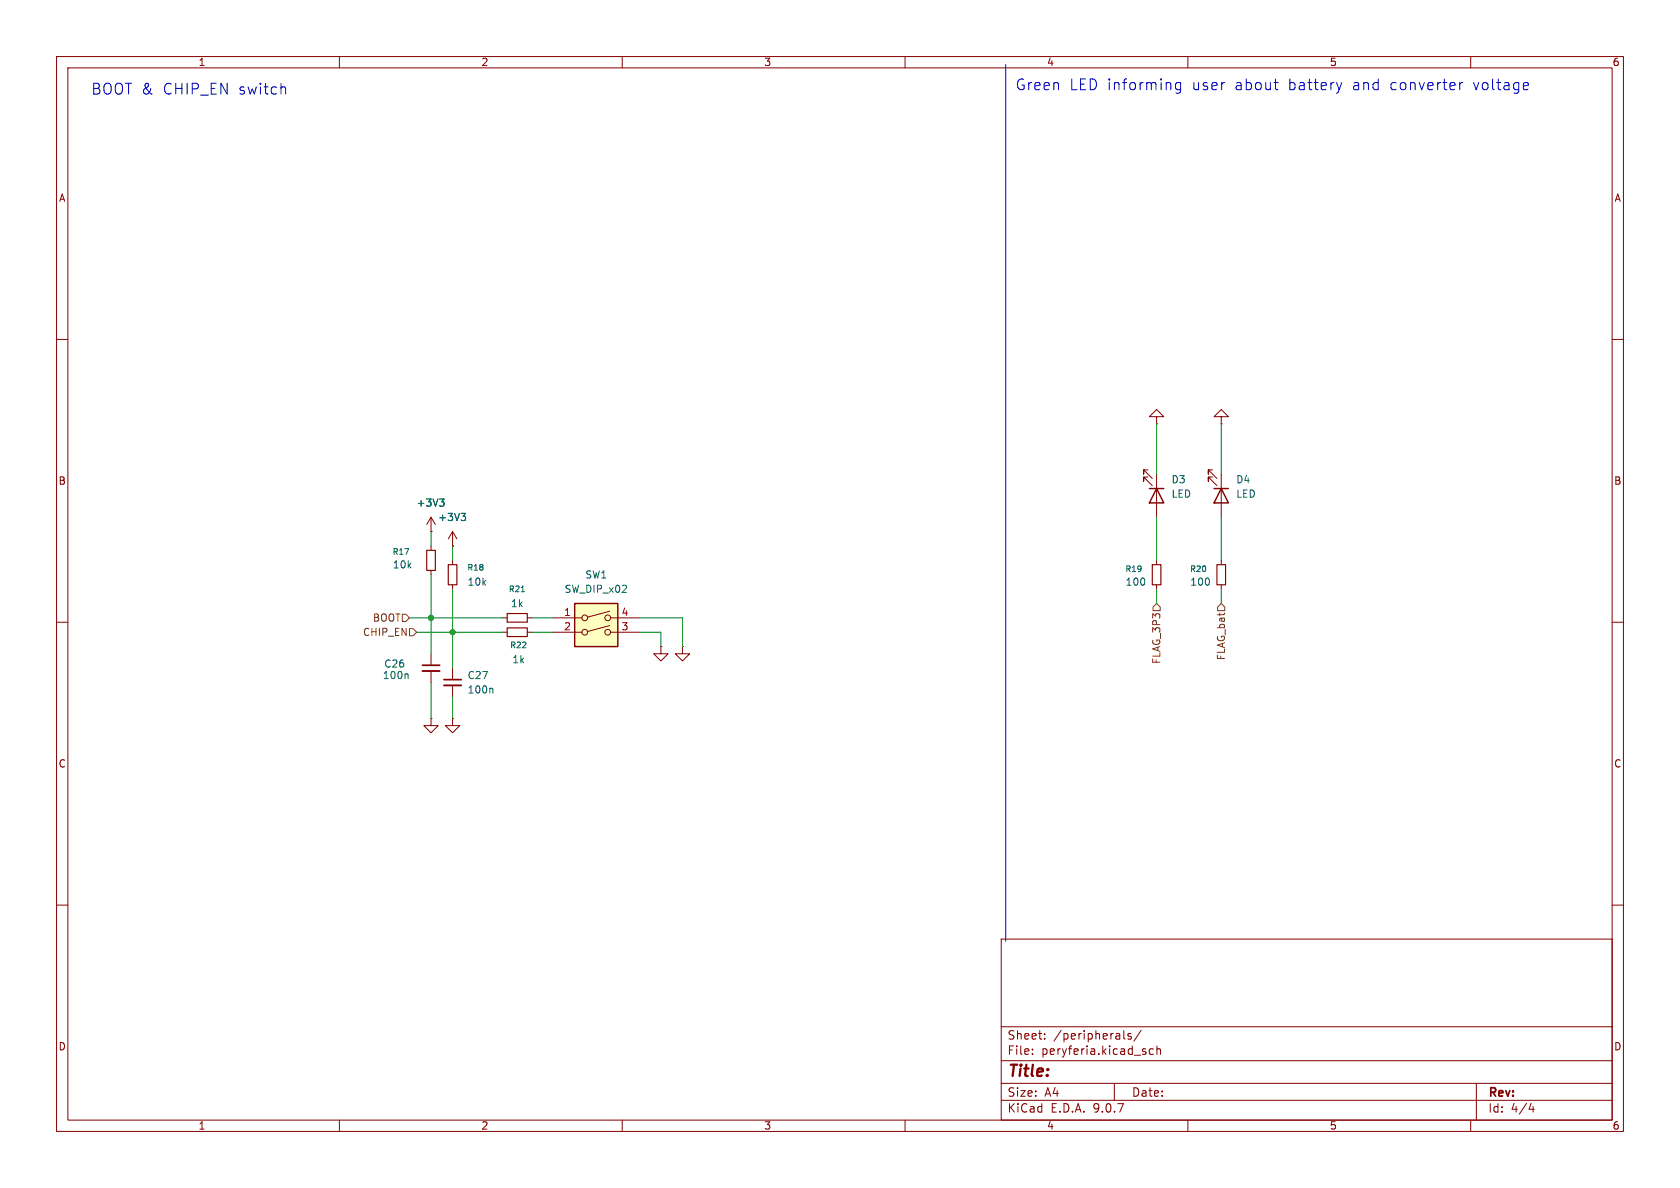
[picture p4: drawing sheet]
<svg xmlns="http://www.w3.org/2000/svg" width="297mm" height="210mm" viewBox="0 0 297 210" stroke-linecap="round" stroke-linejoin="round" font-family="sans-serif">
<g fill="none" stroke="#840000" stroke-width=".18">
<path d="M10 10h277v190h-277zM12 12h273v186h-273zM60 10v2M110 10v2M160 10v2M210 10v2M260 10v2M10 60h2M204.5 73.7h1.2l-1.2-1.3-1.3 1.3h1.3v1.2M204.5 74.9h.1M215.9 73.7h1.3l-1.3-1.3-1.3 1.3h1.3v1.2M215.9 74.9h.1"/>
<path d="M285 60h2M76.2 94h.1M76.2 91.4v2.6M76.2 96.5v.8M76.2 91.4l-.8 1.3M76.2 91.4l.8 1.3M80 96.5h.1M80 94v2.5M80 99.1v.7M80 94l-.8 1.3M80 94l.8 1.3M202.9 83.1h-.7v.7v-.7l1.5 1.5"/>
<path d="M202.9 84.3h-.7v.8v-.8l1.5 1.6M204.5 83.8v7.6M204.5 99.1v.7M214.4 83.1h-.8v.7v-.7l1.5 1.5M214.4 84.3h-.8v.8v-.8l1.5 1.6M215.9 83.8v7.6M215.9 99.1v.7M10 110h2M76.2 100.8v.8M76.2 115.6v2M76.2 118.6v2.1M80 103.4v.7"/>
<path d="M80 118.1v2M88.9 111.8h.8M88.9 109.2h.8M93.2 111.8h.8M93.2 109.2h.8M120.6 114.3v1.3h1.3l-1.3 1.2-1.2-1.2h1.2M120.6 114.3h.1M204.5 103.4v.7M215.9 103.4v.7M285 110h2M76.2 127v1.3h1.3l-1.3 1.2-1.3-1.2h1.3M76.2 127h.1"/>
<path d="M80 127v1.3h1.3l-1.3 1.2-1.3-1.2h1.3M80 127h.1M80 121.2v2M10 160h2M177 166h108v32h-108zM285 160h2M60 198v2M110 198v2M160 198v2M177 194.5h108M177 191.5h108M177 187.5h108"/>
<path d="M177 181.5h108M182.5 186.3v.1M182.5 185.5v.1M184.7 183.6v.1M184.7 182.8v.1M197 191.5v3M198.7 182.2v1.3l.2 .2M200 182.8l-.4-.1-.2 .2 .1 .2 .5 .2v.3h-.6M201.7 182.1l-1.2 2M203.9 185.5l-.4-.1-.3 .3v.4l.1 .2h.6M204.5 185.5l.2-.1 .4 .1 .1 .9M204.5 184.9v1.5"/>
<path d="M210 198v2M260 198v2M261 191.5v6.5M270.7 195l-.4 1.1h.9M271 195.6v1"/>
</g>
<path d="M75.4 97.3h1.6v3.5h-1.6zM79.2 99.8h1.6v3.6h-1.6zM203.7 99.8h1.5v3.6h-1.5zM215.1 99.8h1.6v3.6h-1.6zM89.7 111h3.5v1.5h-3.5zM89.7 108.5h3.5v1.5h-3.5z" fill="none" stroke="#840000" stroke-width=".2"/>
<path d="M203.2 86.4h2.5M204.5 86.4l1.2 2.5h-2.5zM214.6 86.4h2.6M215.9 86.4l1.3 2.5h-2.6z" fill="none" stroke="#840000" stroke-width=".25"/>
<path d="M74.7 117.6h3M78.5 120.1h3" fill="none" stroke="#840000" stroke-width=".3"/>
<path d="M74.7 118.6h3M78.5 121.2h3" fill="none" stroke="#840000" stroke-width=".33"/>
<path d="M77.7 88.2h.8l-.4 .5M78.3 88.7l.2 .2v.3l-.2 .3M81.5 90.7h.8l-.4 .5M82.1 91.2l.2 .3v.3l-.2 .2M72 119.1l.2 .2v.7M92.1 104.6h.6M87 121.7l.1 .1v.7" fill="none" stroke="#006464" stroke-width=".18"/>
<path d="M101.6 106.7h7.6v7.6h-7.6z" fill="#ffffc2"/>
<g fill="none" stroke="#840000" stroke-width=".18">
<path d="M76.2 94h.1M80 96.5h.1M97.8 109.2h5.1M97.8 111.8h5.1M107.8 108.1l-3.9 1M107.8 110.6l-3.9 1M107.9 109.2h5.1M107.9 111.8h5.1M116.8 114.3v1.3h1.3l-1.3 1.2-1.2-1.2h1.2M116.8 114.3h.1"/>
<circle cx="103.4" cy="109.2" r=".51"/>
<circle cx="103.4" cy="111.8" r=".51"/>
<circle cx="107.4" cy="109.2" r=".51"/>
<circle cx="107.4" cy="111.8" r=".51"/>
</g>
<path d="M101.6 106.7h7.6v7.6h-7.6z" fill="none" stroke="#840000" stroke-width=".25"/>
<path d="M71.1 108.6h.7l.6 .6-.6 .7h-.7zM72.4 111.1h.6l.7 .7-.7 .6h-.6zM203.8 107.3l.7-.6 .6 .6v.7h-1.3zM215.9 106.7l.6 .6v.7h-1.2v-.7z" fill="none" stroke="#725600" stroke-width=".18"/>
<path d="M50.2 15.4l.3 .2v1M177.8 11.4v155M208.7 14.6v1.5a.52 .52 0 0 1-.8 .3M208.7 14.7l-.5-.1-.4 .4v.5l.2 .3 .2 .1 .5-.1M225.2 14.6h.8M225.8 15.9h.2M237.2 14.6l-.5 1.3M258.1 14.6v1.3M258.6 14.6l-.4 .1-.1 .3M270.1 14.7l.1 .3-.9 .2" fill="none" stroke="#0000c2" stroke-width=".18"/>
<g fill="none" stroke="#009600" stroke-width=".18">
<path d="M204.5 74.9v8.9M215.9 74.9v8.9M76.2 94v2.5M80 96.5v2.6M204.5 91.4v7.7M215.9 91.4v7.7M72.4 109.2h16.5M73.7 111.8h15.2M76.2 101.6v14M80 104.1v14M94 111.8h3.8M94 109.2h3.8"/>
<path d="M113 111.8h3.8v2.5M113 109.2h7.6v5.1M204.5 104.1v2.6M215.9 104.1v2.6M76.2 120.7v6.3M80 123.2v3.8"/>
</g>
<path d="M77.7 88.2h.8l-.4 .5M78.3 88.7l.2 .2v.3l-.2 .3M81.5 90.7h.8l-.4 .5M82.1 91.2l.2 .3v.3l-.2 .2" fill="none" stroke="#006464" stroke-width=".18"/>
<g fill="#009600" stroke="#009600" stroke-width=".18">
<circle cx="80" cy="111.8" r=".46"/>
<circle cx="76.2" cy="109.2" r=".46"/>
</g>
<text font-size="2.8" fill="#840000" x="178" y="190.9">Title:</text>
<g font-size="2.7" fill="#0000c2">
<text x="16.1" y="16.9">BOOT &amp;</text>
<text x="28.8" y="16.9">CHIP_EN</text>
<text x="42.2" y="16.9">switch</text>
<text x="179.5" y="16.2">Green</text>
<text x="189.1" y="16.2">LED informing</text>
<text x="210.8" y="16.2">user</text>
<text x="218.4" y="16.2">about</text>
<text x="227.9" y="16.2">battery</text>
<text x="239.3" y="16.2">and</text>
<text x="246" y="16.2">converter</text>
<text x="260.8" y="16.2">voltage</text>
</g>
<g font-size="2.1" fill="#840000">
<text x="178" y="184">Sheet:</text>
<text x="186.2" y="184">/peripherals/</text>
<text x="178" y="186.7">File:</text>
<text x="184.1" y="186.7">peryferia.kicad_sch</text>
<text x="178" y="196.9">KiCad</text>
<text x="178" y="194.1">Size:</text>
<text x="184.7" y="194.1">A4</text>
<text x="185.7" y="196.9">E.D.A.</text>
<text x="193.3" y="196.9">9.0.7</text>
<text x="200" y="194.1">Date:</text>
<text x="263" y="194.3">Rev:</text>
<text x="263" y="196.9">Id:</text>
<text x="267.1" y="196.9">4/4</text>
</g>
<g font-size="1.8" fill="#840000">
<text x="35" y="11.9">1</text>
<text x="85" y="11.9">2</text>
<text x="135" y="11.9">3</text>
<text x="185" y="11.9">4</text>
<text x="235" y="11.9">5</text>
<text x="285" y="11.9">6</text>
<text x="10.3" y="35.9">A</text>
<text x="285.3" y="35.9">A</text>
<text x="10.3" y="85.9">B</text>
<text x="285.3" y="85.9">B</text>
<text x="10.3" y="135.9">C</text>
<text x="285.3" y="135.9">C</text>
<text x="10.3" y="185.9">D</text>
<text x="285.3" y="185.9">D</text>
<text x="35" y="199.9">1</text>
<text x="85" y="199.9">2</text>
<text x="135" y="199.9">3</text>
<text x="185" y="199.9">4</text>
<text x="235" y="199.9">5</text>
<text x="285" y="199.9">6</text>
</g>
<g font-size="1.8" fill="#006464">
<text x="73.6" y="89.8">+3V3</text>
<text x="207" y="85.6">D3</text>
<text x="207" y="88.2">LED</text>
<text x="218.4" y="85.6">D4</text>
<text x="218.4" y="88.2">LED</text>
<text x="77.4" y="92.3">+3V3</text>
<text x="69.4" y="100.7">10k</text>
<text x="82.6" y="103.7">10k</text>
<text x="90.2" y="107.5">1k</text>
<text x="99.7" y="105">SW_DIP_x02</text>
<text x="103.4" y="102.5">SW1</text>
<text x="198.9" y="103.7">100</text>
<text x="210.3" y="103.7">100</text>
<text x="67.8" y="118.2">C26</text>
<text x="90.5" y="117.4">1k</text>
<text x="67.6" y="120.2">100n</text>
<text x="82.6" y="122.8">100n</text>
<text x="82.6" y="120.2">C27</text>
</g>
<g font-size="1.8" fill="#725600">
<text x="64.1" y="112.6">CHIP_EN</text>
<text x="65.8" y="110.1">BOOT</text>
<text x="205.3" y="117.5" transform="rotate(-90 205.3 117.5)">FLAG_3P3</text>
<text x="216.8" y="116.8" transform="rotate(-90 216.8 116.8)">FLAG_bat</text>
</g>
<g font-size="1.8" fill="#a90000">
<text x="99.6" y="109">1</text>
<text x="99.6" y="111.5">2</text>
<text x="109.8" y="109">4</text>
<text x="109.8" y="111.5">3</text>
</g>
<g font-size="1.4" fill="#006464">
<text x="69.3" y="98.3">R17</text>
<text x="82.5" y="101.1">R18</text>
<text x="198.8" y="101.3">R19</text>
<text x="210.3" y="101.3">R20</text>
<text x="89.8" y="104.9">R21</text>
<text x="90.1" y="114.8">R22</text>
</g>
</svg>
